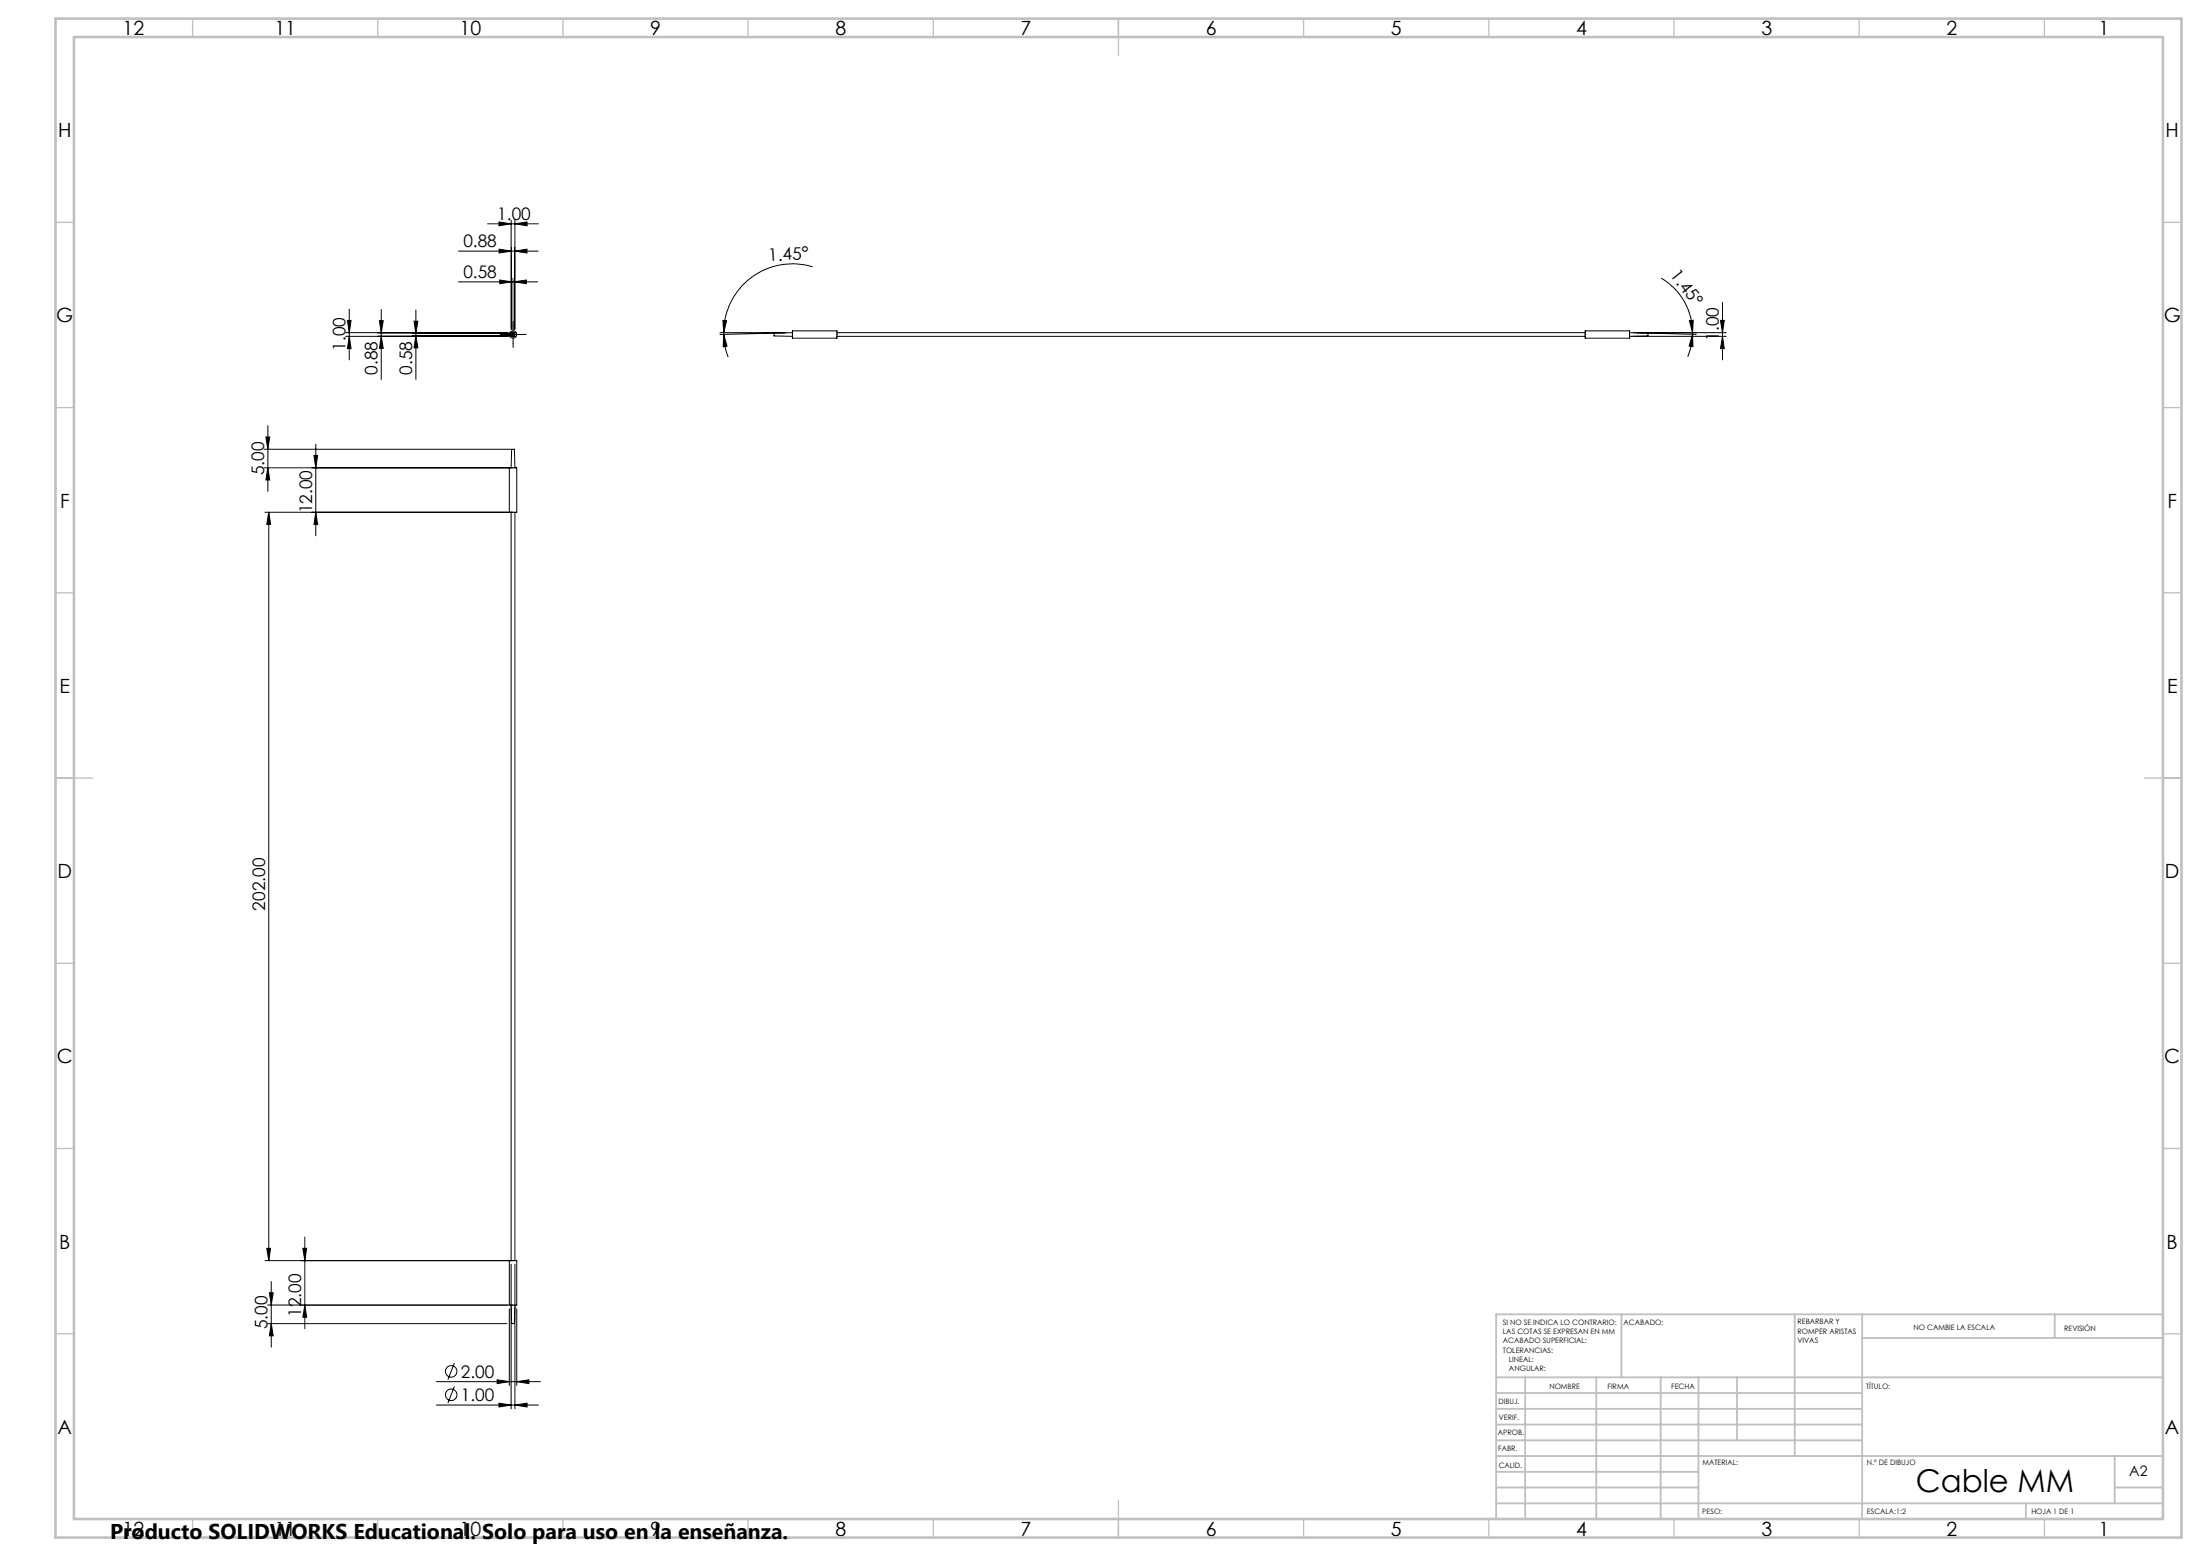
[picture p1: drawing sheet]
<svg xmlns="http://www.w3.org/2000/svg" width="594mm" height="420mm" viewBox="0 0 594 420" stroke-linecap="round" stroke-linejoin="round" font-family="sans-serif">
<g fill="none" stroke="#000" stroke-width=".27">
<path d="M134.7 59.9l3.3 .5-3.3 .5zM138 59.4v29.4M139 59.4v29.4M123.8 76.1h21.4M123.8 67.8h21.5M131.7 60.4h13.7M134.8 67.3l3.3 .5-3.3 .5zM134.9 75.6l3.3 .5-3.3 .5zM138.1 66.8v22M138.2 75.1v13.9M138.8 76.1l3.3-.5v1zM138.8 75.1v13.9"/>
<path d="M139 67.8l3.3-.5v1zM139 66.8v22M139 60.4l3.3-.5v1zM219.4 72a18.6 18.6 0 0 0-24 17.8M448.5 75.1a17 17 0 0 1 8.5 14.7M93.3 89.8h43.7M93.3 90.8h43.7M93.8 86.5h1l-.5 3.3zM94.3 90.8l.5 3.3h-1zM94.3 83.4v13.7M102 90.8h36M102 89.9h36"/>
<path d="M102.4 86.6h1.1l-.6 3.3zM102.9 90.8l.6 3.2h-1.1zM102.9 83.5v18.9M111.3 90.6h26.5M111.3 90h26.5M111.8 86.7h1l-.5 3.3zM112.3 90.6l.5 3.3h-1zM112.3 83.7v18.7M136 90.3h5M138 89.8h1M138 89.8v1M138 90.8h1"/>
<path d="M138 89.8l.1 .1M138.1 89.9h.8M138.1 89.9v.8M138.1 90.7l-.1 .1M138.1 90.7h.8M138.5 87.8v5M138.9 90.7l.1 .1M138.9 89.9v.8M139 89.8v1M139 89.8l-.1 .1M194.4 89.8h17.6M195.2 86.5l1 .1-.8 3.2z"/>
<path d="M195.4 90.3l.9 3.2-1 .1zM195.4 89.8v.5M195.4 90.3l.3 3.1 .9 3M212 89.8l-17.6 .5M214 89.3h12v2h-12zM214 89.8l-5 .1v.8l5 .1M226 89.8h202M226 90.8h202M428 89.3h12v2h-12zM440 89.8l5 .1v.8l-5 .1M441 89.8h25.1M441 90.8h25.1"/>
<path d="M442 89.8l16 .5M456.1 86.6l1.1-.2-.2 3.4zM457 90.2l.1 3.4-1-.2zM457 89.8v.4M457 90.2l-.3 2.5-1 3.6M464.5 86.5h1.1l-.5 3.3zM465.1 90.8l.5 3.3h-1.1zM465.1 81.7v15.4M71.8 118h1l-.5 3.3zM72.3 114.9v17.7M85.3 119.9v24.7M71.3 126.3h67.2"/>
<path d="M71.3 121.3h66.6M71.5 138.3h67M72.3 126.3l.5 3.3h-1zM72.6 138.3l.5 3.3h-1.1zM72.6 138.3v202M84.8 123h1l-.5 3.3zM85.3 138.3l.5 3.3h-1zM137.5 126.3h2v12h-2zM138 138.3v202M138 126.3l.1-5h.8l.1 5M139 138.3v202M72 337h1.1l-.5 3.3z"/>
<path d="M81.8 337h1l-.5 3.3zM82.3 333.9v24.7M71.5 340.3h67M72.2 352.3h66.3M72.2 357.3h64.7M72.7 349h1.1l-.6 3.3zM73.2 345.9v17.7M73.2 357.3l.6 3.3h-1.1zM82.3 352.3l.5 3.2h-1zM137.5 353.3v20.7M137.5 340.3h2v12h-2zM138 352.3l.1 5h.8l.1-5"/>
<path d="M138 341.3v39M139 341.3v39M139.5 353.3v20.7M117.8 372.9h28.1M117.8 379.3h27.6M122.7 367.9l-1.8 4.5M122.7 374.2l-1.8 4.5M134.2 372.4l3.3 .5-3.3 .6zM134.7 378.8l3.3 .5-3.3 .5zM139 379.3l3.3-.5v1zM139.5 372.9l3.3-.5v1.1z"/>
<circle cx="138.5" cy="90.3" r="1"/>
<circle cx="121.8" cy="370.2" r="1.56"/>
<circle cx="121.8" cy="376.5" r="1.56"/>
</g>
<path d="M136 90.3h-1M138.5 87.8v-1M138.5 92.8v1M141 90.3h1" fill="none" stroke="#000" stroke-width=".27" stroke-dasharray="15.2 1.3 1.3 1.3"/>
<g fill="none" stroke="#c0c0c0" stroke-width=".35">
<path d="M52 5v5M102 5v5M152 5v5M202 5v5M252 5v5M302 5v10M352 5v5M402 5v5M452 5v5M502 5v5M552 5v5M15 60h5"/>
<path d="M584 60h5M15 110h5M584 110h5M15 160h5M584 160h5M15 210h10M579 210h10M15 260h5M584 260h5M15 310h5M584 310h5M15 360h5"/>
<path d="M584 360h5M52 410v5M102 410v5M152 410v5M202 410v5M252 410v5M302 405v10M352 410v5M402 410v5M452 410v5M502 410v5M552 410v5"/>
</g>
<g fill="none" stroke="#c0c0c0" stroke-width=".5">
<path d="M437.8 354.8v17M484.6 354.8v38.2M502.8 354.8v55.2M554.8 354.8v6.4M584 354.8h-180v55.2M404 371.8h180M404 376h98.8M411.8 371.8v38.2M431 371.8v38.2M448.4 371.8v38.2M458.6 371.8v38.2M469 371.8v17"/>
<path d="M502.8 361.2h81.2M404 388.8h98.8M404 384.5h98.8M404 380.3h98.8M404 397.3h54.6M404 393h180M571 393v12.8M404 405.8h180M404 401.5h54.6M547 405.8v4.2M571 401.5h13"/>
</g>
<path d="M15 5h574v410h-574zM20 10h564v400h-564z" fill="none" stroke="#c0c0c0" stroke-width=".7"/>
<g fill="#000">
<path d="M134.7 59.9l3.3 .5-3.3 .5zM139 60.4l3.3-.5v1zM134.9 75.6l3.3 .5-3.3 .5zM138.8 76.1l3.3-.5v1zM134.8 67.3l3.3 .5-3.3 .5zM139 67.8l3.3-.5v1z"/>
<path d="M94.3 90.8l.5 3.3h-1zM93.8 86.5h1l-.5 3.3zM112.3 90.6l.5 3.3h-1zM111.8 86.7h1l-.5 3.3zM102.9 90.8l.6 3.2h-1.1zM102.4 86.6h1.1l-.6 3.3zM465.1 90.8l.5 3.3h-1.1zM464.5 86.5h1.1l-.5 3.3zM82.3 352.3l.5 3.2h-1zM81.8 337h1l-.5 3.3zM72 337h1.1l-.5 3.3zM72.6 138.3l.5 3.3h-1.1zM85.3 138.3l.5 3.3h-1zM84.8 123h1l-.5 3.3zM72.3 126.3l.5 3.3h-1zM71.8 118h1l-.5 3.3z"/>
<path d="M195.4 90.3l-.1 3.3 1-.1zM195.2 86.5l.2 3.3 .8-3.2z"/>
<path d="M457 90.2l.1 3.4-1-.2zM456.1 86.6l1.1-.2-.2 3.4z"/>
<path d="M72.7 349h1.1l-.6 3.3zM73.2 357.3l.6 3.3h-1.1z"/>
<path d="M134.2 372.4l3.3 .5-3.3 .6zM139.5 372.9l3.3-.5v1.1z"/>
<path d="M134.7 378.8l3.3 .5-3.3 .5zM139 379.3l3.3-.5v1z"/>
</g>
<text font-size="8.5" x="517.3" y="402.7">Cable MM</text>
<text font-size="5.8" x="29.7" y="415.3">Producto SOLIDWORKS Educational. Solo para uso en la enseñanza.</text>
<g font-size="5.3">
<text x="33.1" y="9.5">12</text>
<text x="74.1" y="9.5">11</text>
<text x="124.1" y="9.5">10</text>
<text x="175.6" y="9.5">9</text>
<text x="225.6" y="9.5">8</text>
<text x="275.6" y="9.5">7</text>
<text x="325.6" y="9.5">6</text>
<text x="375.6" y="9.5">5</text>
<text x="425.6" y="9.5">4</text>
<text x="475.6" y="9.5">3</text>
<text x="525.6" y="9.5">2</text>
<text x="566.6" y="9.5">1</text>
<text x="15.7" y="37">H</text>
<text x="584.7" y="37">H</text>
<text x="15.2" y="87">G</text>
<text x="584.2" y="87">G</text>
<text x="16.2" y="137">F</text>
<text x="585.2" y="137">F</text>
<text x="16.1" y="187">E</text>
<text x="585.1" y="187">E</text>
<text x="15.5" y="237">D</text>
<text x="584.5" y="237">D</text>
<text x="15.4" y="287">C</text>
<text x="584.4" y="287">C</text>
<text x="16" y="337.1">B</text>
<text x="585" y="337.1">B</text>
<text x="15.5" y="387">A</text>
<text x="584.5" y="387">A</text>
<text x="33.1" y="414.5">12</text>
<text x="74.1" y="414.5">11</text>
<text x="124.1" y="414.5">10</text>
<text x="175.6" y="414.5">9</text>
<text x="225.6" y="414.5">8</text>
<text x="275.6" y="414.5">7</text>
<text x="325.6" y="414.5">6</text>
<text x="375.6" y="414.5">5</text>
<text x="425.6" y="414.5">4</text>
<text x="475.6" y="414.5">3</text>
<text x="525.6" y="414.5">2</text>
<text x="566.6" y="414.5">1</text>
</g>
<g font-size="4.7">
<text x="134.3" y="59.4">1.00</text>
<text x="125.1" y="66.7">0.88</text>
<text x="207.5" y="70.5" transform="rotate(-3 207.5 70.5)">1.45°</text>
<text x="125.1" y="75">0.58</text>
<text x="450.8" y="74.4" transform="rotate(52 450.8 74.4)">1.45°</text>
<text x="93.3" y="94.7" transform="rotate(-90 93.3 94.7)">1.00</text>
<text x="464.1" y="92" transform="rotate(-90 464.1 92)">1.00</text>
<text x="102" y="101.1" transform="rotate(-90 102 101.1)">0.88</text>
<text x="111.3" y="101.1" transform="rotate(-90 111.3 101.1)">0.58</text>
<text x="71.3" y="128.3" transform="rotate(-90 71.3 128.3)">5.00</text>
<text x="84.3" y="138.6" transform="rotate(-90 84.3 138.6)">12.00</text>
<text x="71.6" y="245.8" transform="rotate(-90 71.6 245.8)">202.00</text>
<text x="72.3" y="358.8" transform="rotate(-90 72.3 358.8)">5.00</text>
<text x="81.3" y="355.4" transform="rotate(-90 81.3 355.4)">12.00</text>
<text x="124.4" y="371.9">2.00</text>
<text x="124.4" y="378.2">1.00</text>
</g>
<text font-size="3.9" x="574.9" y="398.5">A2</text>
<g font-size="2">
<text x="405.8" y="357.6">SI NO SE INDICA LO CONTRARIO:</text>
<text x="438.4" y="357.6">ACABADO:</text>
<text x="485.3" y="357.5">REBARBAR Y</text>
<text x="485.3" y="360">ROMPER ARISTAS</text>
<text x="516.6" y="359">NO CAMBIE LA ESCALA</text>
<text x="557.3" y="359.2">REVISIÓN</text>
<text x="405.8" y="360.1">LAS COTAS SE EXPRESAN EN MM</text>
<text x="405.8" y="362.6">ACABADO SUPERFICIAL:</text>
<text x="405.8" y="365.1">TOLERANCIAS:</text>
<text x="485.3" y="362.5">VIVAS</text>
<text x="407.4" y="367.6">LINEAL:</text>
<text x="407.4" y="370.1">ANGULAR:</text>
<text x="418.3" y="375">NOMBRE</text>
<text x="434" y="374.9">FIRMA</text>
<text x="451.2" y="374.9">FECHA</text>
<text x="503.9" y="374.9">TÍTULO:</text>
<text x="404.6" y="379.1">DIBUJ.</text>
<text x="404.7" y="383.3">VERIF.</text>
<text x="404.4" y="387.4">APROB.</text>
<text x="404.5" y="391.8">FABR.</text>
<text x="459.6" y="395.5">MATERIAL:</text>
<text x="504.1" y="395.5">N.º DE DIBUJO</text>
<text x="404.7" y="396.1">CALID.</text>
<text x="459.6" y="408.5">PESO:</text>
<text x="504.1" y="408.6">ESCALA:1:2</text>
<text x="548.5" y="408.6">HOJA 1 DE 1</text>
</g>
</svg>
